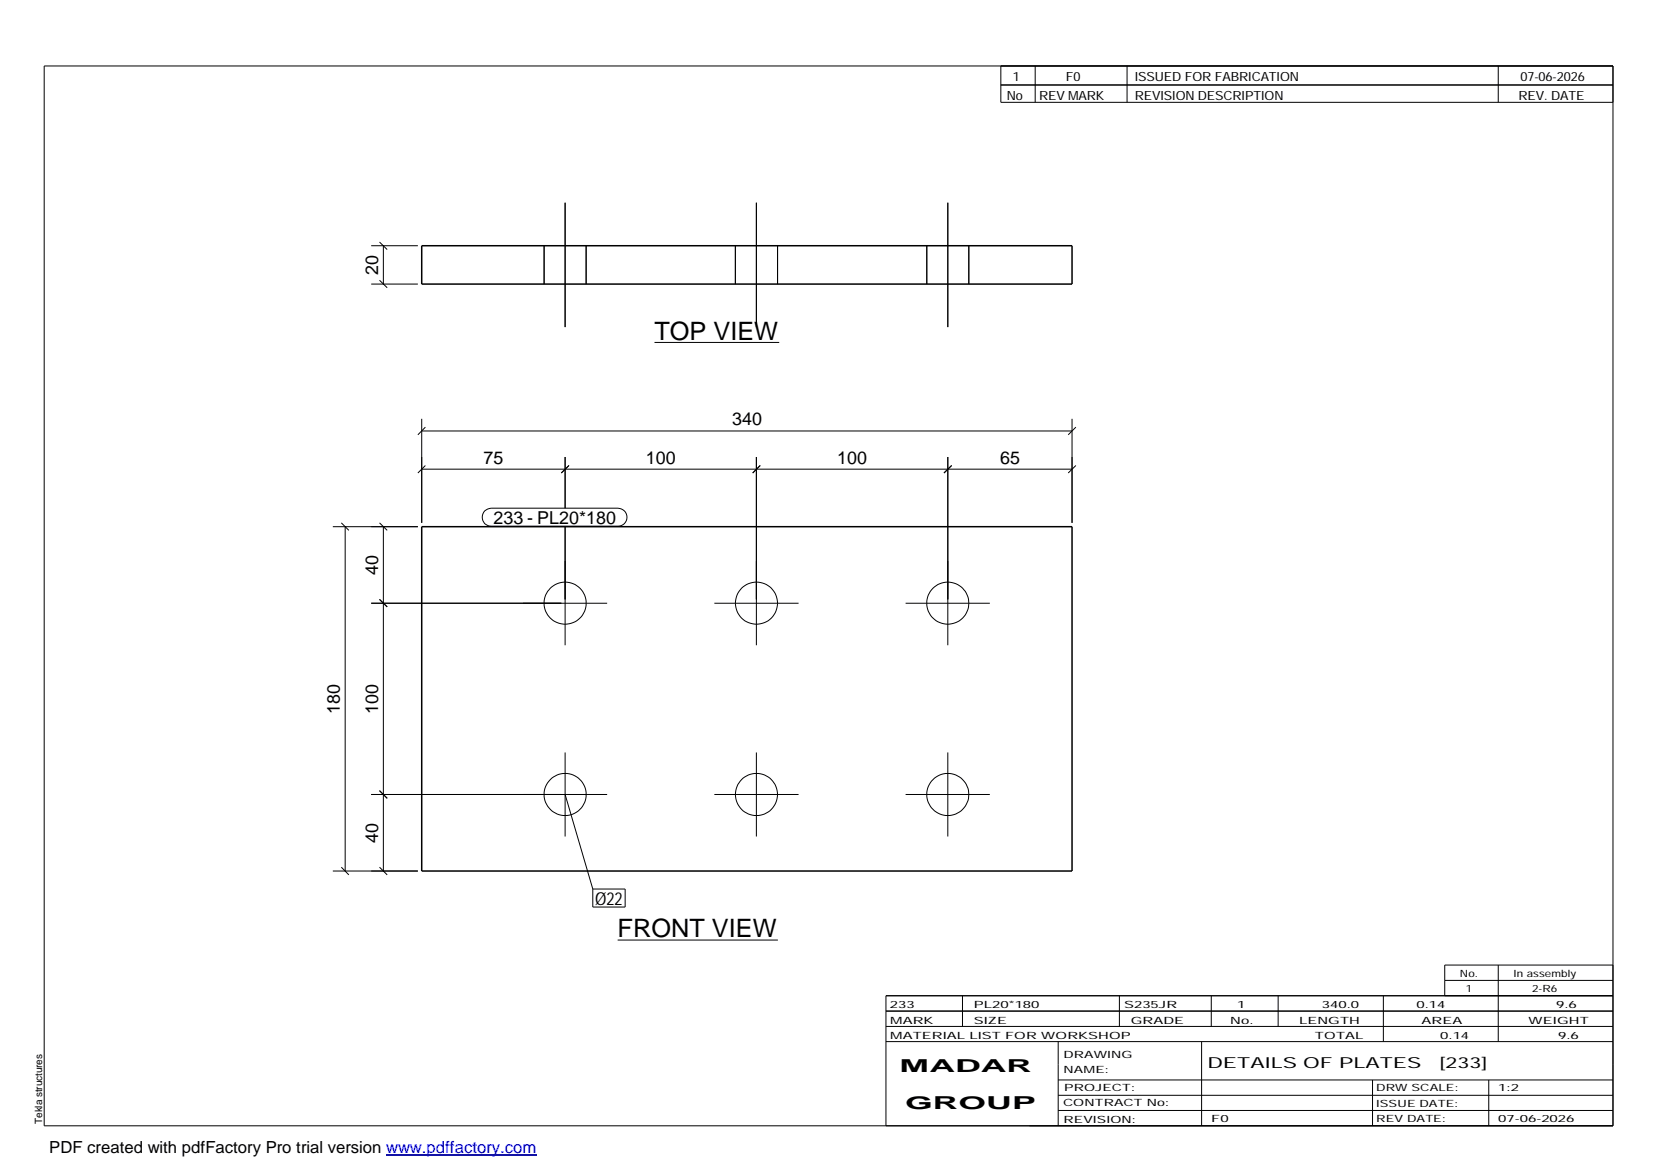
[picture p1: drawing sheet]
<svg xmlns="http://www.w3.org/2000/svg" width="420mm" height="297mm" viewBox="0 0 420 297" stroke-linecap="round" stroke-linejoin="round" font-family="sans-serif">
<g fill="none" stroke="#000" stroke-width=".25">
<path d="M11.2 16.7h398.3v269.1h-398.3zM254.1 16.7v9.3h155.4M262.8 16.7v9.3M286.1 16.7v9.3M380.4 16.7v9.3M254.1 21.6h155.4M143.5 51.5v31.5M192 51.5v31.5M240.6 51.5v31.5M94.2 72.1h11.9M94.2 62.4h11.9M96.4 71.1l1.9 2"/>
<path d="M96.4 61.5l1.9 1.9M97.3 62.4v9.7M138.1 62.4v9.7M148.8 62.4v9.7M186.7 62.4v9.7M197.4 62.4v9.7M235.3 62.4v9.7M246 62.4v9.7M166.2 86.9h31.6M107.1 119.1h165.1M107.1 109.4h165.1M107.1 106.3v26.4"/>
<path d="M108 108.4l-1.9 2M108 118.2l-1.9 1.9M143.5 116v13M144.4 118.2l-1.9 1.9M192 116v47.8M193 118.2l-1.9 1.9M240.6 116v47.8M241.6 118.2l-2 1.9M272.2 106.3v26.4M273.1 108.4l-1.9 2M273.1 118.2l-1.9 1.9M84.5 133.7h21.6"/>
<path d="M86.7 132.7l1.9 1.9M87.6 133.7v87.4M96.4 132.7l1.9 1.9M97.3 133.7v87.4M123.1 129.7l.7-.5 .9-.2h32.2a2.29 2.29 0 0 1 2.3 2.3 2.29 2.29 0 0 1-2.3 2.3h-32.2a2.3 2.3 0 0 1-2.1-1.4 2.3 2.3 0 0 1 .5-2.5zM143.5 133.6v30.2M94.2 153.1h59.9M96.4 152.2l1.9 1.9M181.4 153.1h21.3M229.9 153.1h21.4M143.5 191v21.4M192 191v21.4"/>
<path d="M240.6 191v21.4M94.2 201.7h59.9M96.4 200.7l1.9 2M143.5 201.7l7 24M181.4 201.7h21.3M229.9 201.7h21.4M84.5 221.1h21.6M86.7 220.2l1.9 1.9M96.4 220.2l1.9 1.9M150.5 225.7h8.2v4.6h-8.2zM156.8 238.7h40.7M224.9 256.7h184.6"/>
<path d="M244.3 252.8v7.8M284.2 252.8v7.8M307.5 252.8v7.8M324.5 252.8v7.8M351.2 252.8v11.6M366.8 248.9h42.7M380.4 245v19.4M409.5 245h-42.7v7.8M409.5 252.8h-184.6v33M224.9 264.4h184.6M224.9 260.6h184.6M268.6 264.4v21.4"/>
<path d="M268.6 274.2h140.9M268.6 278.1h140.9M305.1 264.4v21.4M348.4 274.2v11.6M378 274.2v11.6M268.6 281.9h140.9"/>
<circle cx="143.5" cy="153.1" r="5.3"/>
<circle cx="192" cy="153.1" r="5.3"/>
<circle cx="240.6" cy="153.1" r="5.3"/>
<circle cx="143.5" cy="201.7" r="5.3"/>
<circle cx="192" cy="201.7" r="5.3"/>
<circle cx="240.6" cy="201.7" r="5.3"/>
</g>
<path d="M107.1 62.4h165.1v9.7h-165.1zM107.1 133.7h165.1v87.4h-165.1z" fill="none" stroke="#000" stroke-width=".38"/>
<path d="M98 293.3h38.2" fill="none" stroke="#00f" stroke-width=".3"/>
<g font-size="6.4">
<text x="166.2" y="86.2">TOP VIEW</text>
<text x="156.8" y="237.9">FRONT VIEW</text>
</g>
<g font-size="4.5">
<text x="96" y="69.8" transform="rotate(-90 96 69.8)">20</text>
<text x="185.8" y="108">340</text>
<text x="122.7" y="117.7">75</text>
<text x="164" y="117.7">100</text>
<text x="212.6" y="117.7">100</text>
<text x="253.9" y="117.7">65</text>
<text x="125.3" y="133">233 - PL20*180</text>
<text x="96" y="146" transform="rotate(-90 96 146)">40</text>
<text x="86.2" y="181.2" transform="rotate(-90 86.2 181.2)">180</text>
<text x="96" y="181.2" transform="rotate(-90 96 181.2)">100</text>
<text x="96" y="213.9" transform="rotate(-90 96 213.9)">40</text>
<text x="151.1" y="229.7">Ø22</text>
<text x="228.4" y="272.3">MADAR</text>
<text x="229.8" y="281.6">GROUP</text>
</g>
<text font-size="4.2" x="12.5" y="292.7">PDF created with pdfFactory Pro trial version www.pdffactory.com</text>
<g font-size="3.9">
<text x="306.5" y="271.3">DETAILS OF PLATES</text>
<text x="365.4" y="271.3">[233]</text>
</g>
<g font-size="3.2">
<text x="257.1" y="20.5">1</text>
<text x="270.6" y="20.5">F0</text>
<text x="288.1" y="20.5">ISSUED FOR FABRICATION</text>
<text x="386" y="20.5">07-06-2026</text>
<text x="255.6" y="25.5">No</text>
<text x="263.8" y="25.5">REV MARK</text>
<text x="288.1" y="25.5">REVISION DESCRIPTION</text>
<text x="385.5" y="25.5">REV. DATE</text>
</g>
<g font-size="2.5">
<text x="370.6" y="247.9">No.</text>
<text x="372.1" y="251.8">1</text>
<text x="384.3" y="247.9">In assembly</text>
<text x="389" y="251.8">2-R6</text>
<text x="225.9" y="255.9">233</text>
<text x="247.3" y="255.9">PL20*180</text>
<text x="285.4" y="255.9">S235JR</text>
<text x="314.1" y="255.9">1</text>
<text x="335.6" y="255.9">340.0</text>
<text x="359.6" y="255.9">0.14</text>
<text x="395.1" y="255.9">9.6</text>
<text x="226" y="263.7">MATERIAL LIST FOR WORKSHOP</text>
<text x="226" y="259.9">MARK</text>
<text x="247.2" y="259.9">SIZE</text>
<text x="287.1" y="259.9">GRADE</text>
<text x="312.3" y="259.9">No.</text>
<text x="329.8" y="259.9">LENGTH</text>
<text x="333.8" y="263.7">TOTAL</text>
<text x="360.9" y="259.9">AREA</text>
<text x="365.6" y="263.7">0.14</text>
<text x="388.1" y="259.9">WEIGHT</text>
<text x="395.6" y="263.7">9.6</text>
<text x="270" y="268.5">DRAWING</text>
<text x="270" y="272.5">NAME:</text>
<text x="269.9" y="280.9">CONTRACT No:</text>
<text x="270.2" y="277">PROJECT:</text>
<text x="349.4" y="277.1">DRW SCALE:</text>
<text x="349.4" y="281">ISSUE DATE:</text>
<text x="380.4" y="277.1">1:2</text>
<text x="10.7" y="285.4" transform="rotate(-90 10.7 285.4)">Tekla structures</text>
<text x="270" y="285">REVISION:</text>
<text x="307.5" y="284.8">F0</text>
<text x="349.4" y="284.8">REV DATE:</text>
<text x="380.4" y="284.8">07-06-2026</text>
</g>
</svg>
